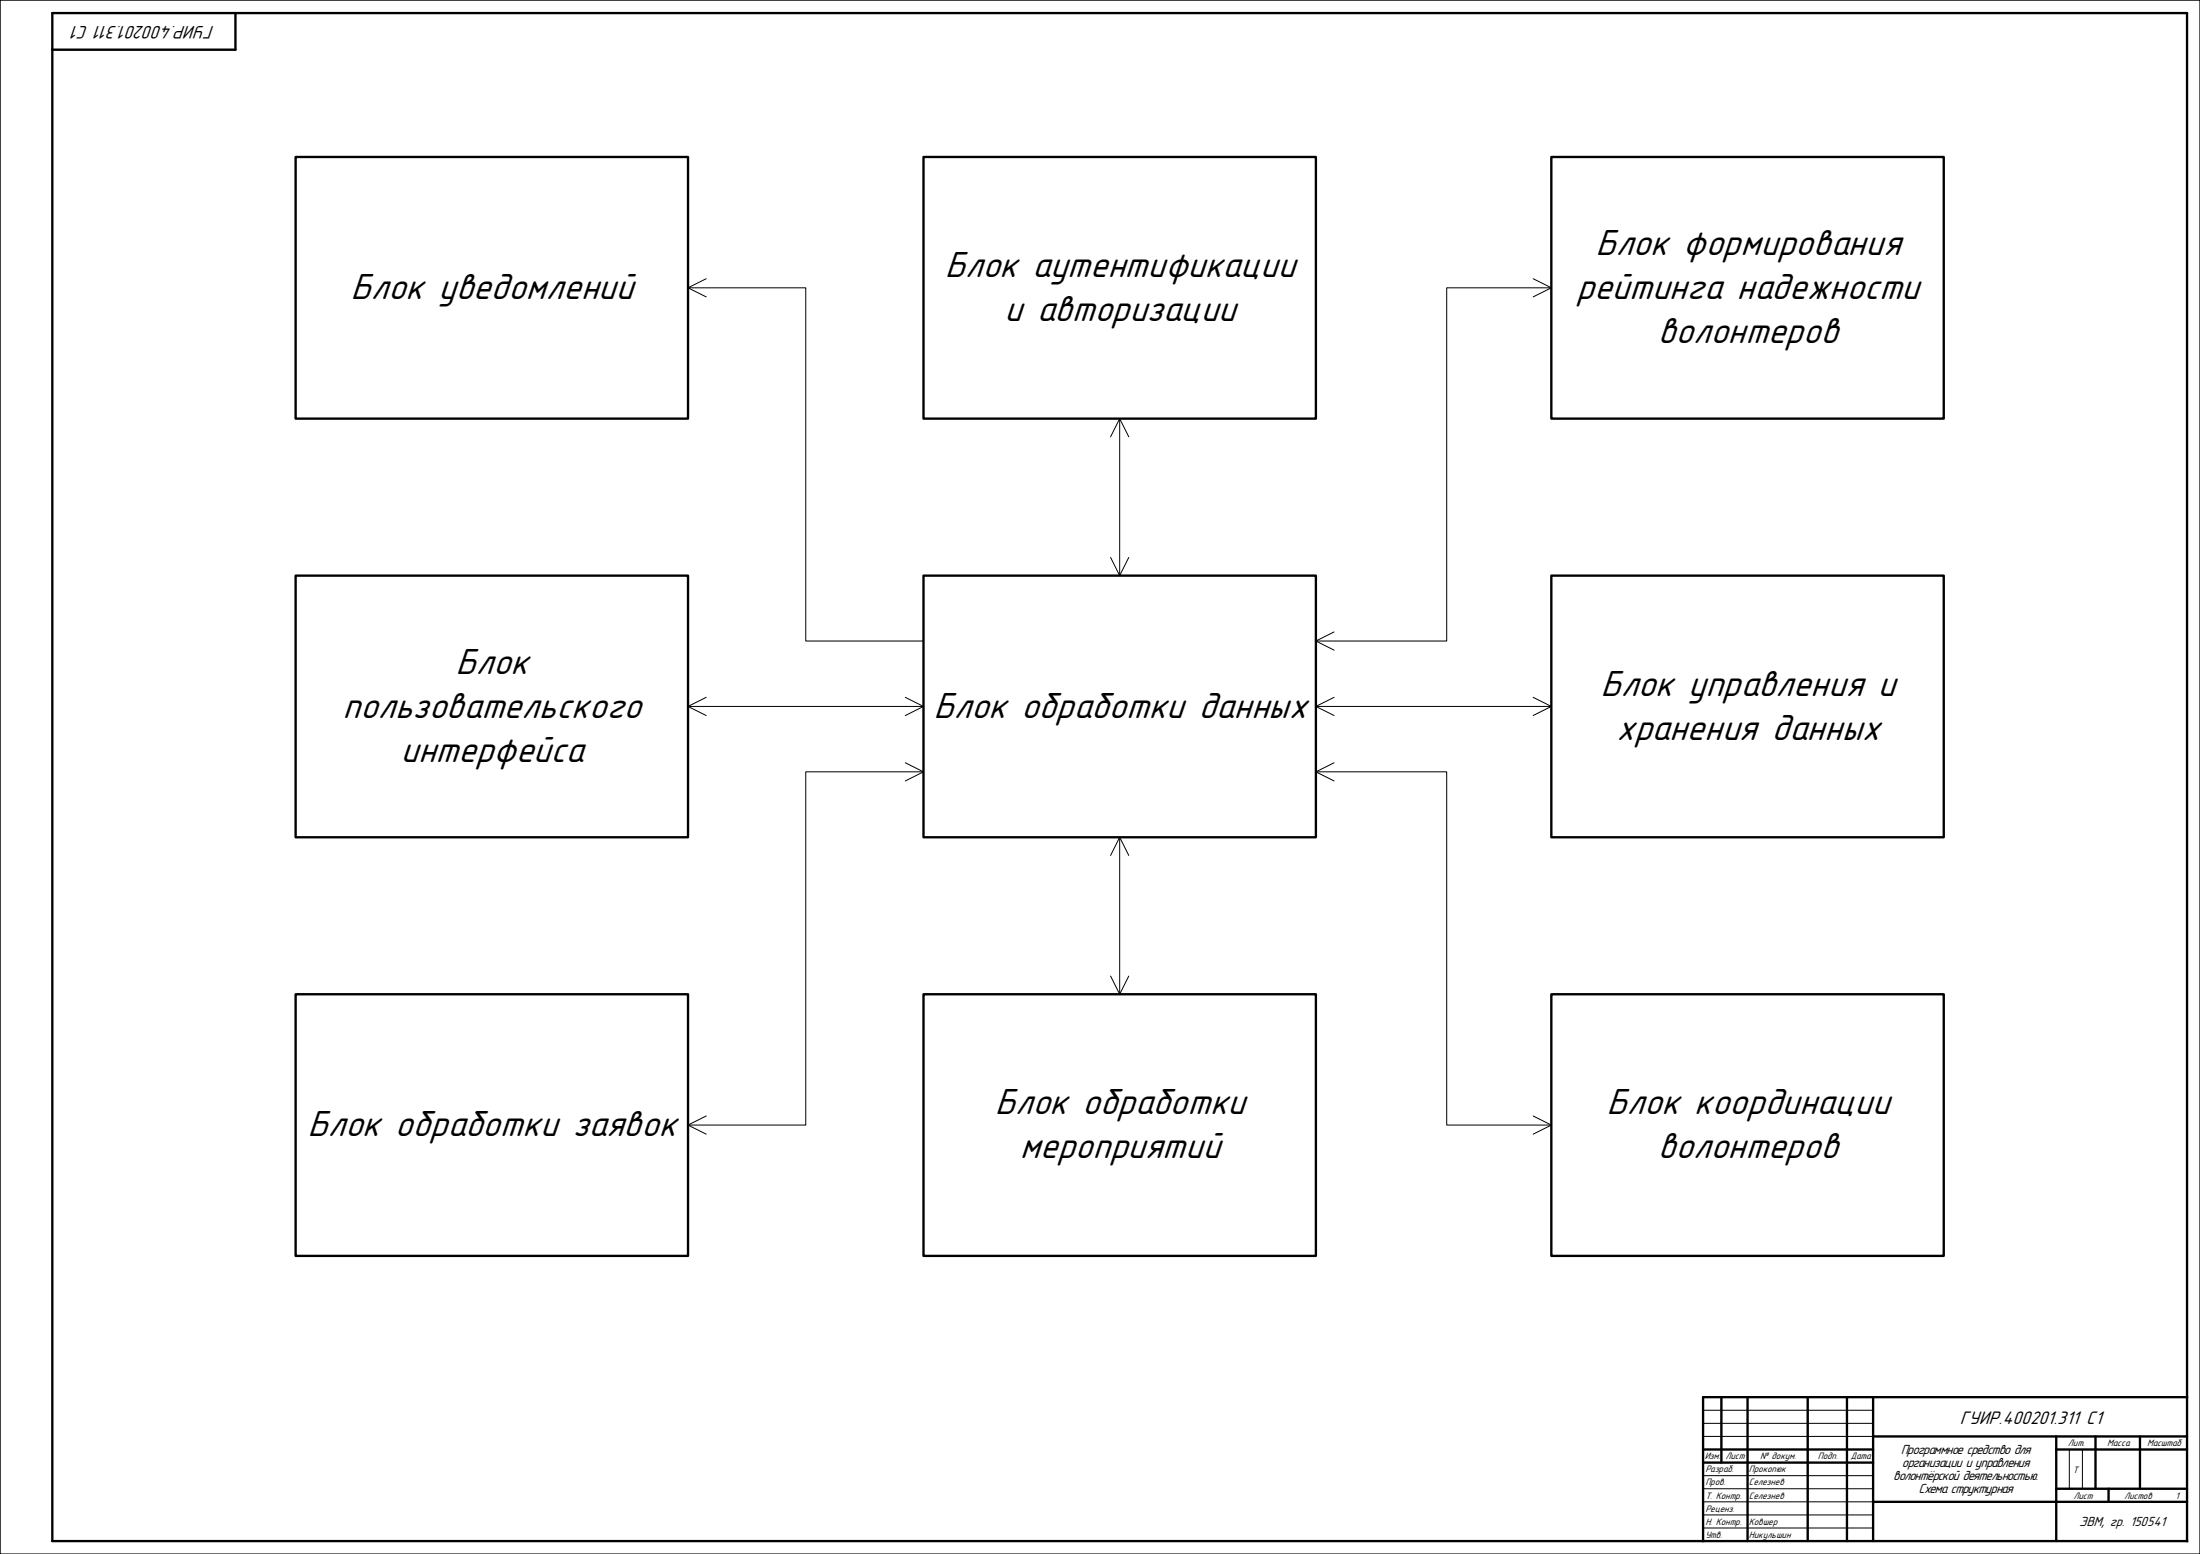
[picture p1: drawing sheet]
<svg xmlns="http://www.w3.org/2000/svg" width="841mm" height="594mm" viewBox="0 0 841 594" stroke-linecap="round" stroke-linejoin="round" font-family="sans-serif">
<path d="M0 0h841v594v-594h-841v594zM651 539h65M651 544h65M651 549h65M791 554v15M796 554v15M651 564h65M651 569h65M651 574h65M651 579h65M651 584h65" fill="none" stroke="#000" stroke-width=".38"/>
<g fill="none" stroke="#000" stroke-width=".9">
<path d="M20 5h816v584h-816zM90 5v14h-70M658 534v25M668 534v55M691 534v55M706 534v55M716 534v55M836 534h-185v55M651 559h65M651 554h65M716 549h120M786 549v40"/>
<path d="M786 554h50M801 549v20M818 549v20M716 574h120M786 569h50M806 569v5"/>
</g>
<path d="M113 60h150v100h-150z" fill-rule="evenodd" fill="#fff"/>
<path d="M113 60h150v100h-150z" fill="none" stroke="#000" stroke-width=".9"/>
<path d="M353 60h150v100h-150z" fill-rule="evenodd" fill="#fff"/>
<path d="M353 60h150v100h-150z" fill="none" stroke="#000" stroke-width=".9"/>
<path d="M593 60h150v100h-150z" fill-rule="evenodd" fill="#fff"/>
<path d="M593 60h150v100h-150z" fill="none" stroke="#000" stroke-width=".9"/>
<path d="M113 220h150v100h-150z" fill-rule="evenodd" fill="#fff"/>
<path d="M113 220h150v100h-150z" fill="none" stroke="#000" stroke-width=".9"/>
<path d="M353 220h150v100h-150z" fill-rule="evenodd" fill="#fff"/>
<path d="M353 220h150v100h-150z" fill="none" stroke="#000" stroke-width=".9"/>
<path d="M593 220h150v100h-150z" fill-rule="evenodd" fill="#fff"/>
<path d="M593 220h150v100h-150z" fill="none" stroke="#000" stroke-width=".9"/>
<path d="M113 380h150v100h-150z" fill-rule="evenodd" fill="#fff"/>
<path d="M113 380h150v100h-150z" fill="none" stroke="#000" stroke-width=".9"/>
<path d="M353 380h150v100h-150z" fill-rule="evenodd" fill="#fff"/>
<path d="M353 380h150v100h-150z" fill="none" stroke="#000" stroke-width=".9"/>
<g fill="none" stroke="#000" stroke-width=".38">
<path d="M263 110h45v135h45M269.9 106.5l-6.9 3.5 6.9 3.5M586 106.5l7 3.5-7 3.5M593 110h-40v135h-50M428 160v60M424.5 166.9l3.5-6.9 3.5 6.9M424.5 213l3.5 7 3.5-7M510 241.5l-7 3.5 7 3.5M263 270h90M269.9 266.5l-6.9 3.5 6.9 3.5M346.1 266.5l6.9 3.5-6.9 3.5M503 270h90"/>
<path d="M510 266.5l-7 3.5 7 3.5M586 266.5l7 3.5-7 3.5M346.1 291.5l6.9 3.5-6.9 3.5M353 295h-45v135h-45M424.5 327l3.5-7 3.5 7M428 320v60M424.5 373.1l3.5 6.9 3.5-6.9M269.9 426.5l-6.9 3.5 6.9 3.5"/>
</g>
<path d="M593 380h150v100h-150z" fill-rule="evenodd" fill="#fff"/>
<path d="M593 380h150v100h-150z" fill="none" stroke="#000" stroke-width=".9"/>
<path d="M503 295h50v135h40M510 291.5l-7 3.5 7 3.5M586 426.5l7 3.5-7 3.5" fill="none" stroke="#000" stroke-width=".38"/>
<g font-size="14.7">
<text x="609.8" y="97.4">Блок формирования</text>
<text x="361.1" y="105.8">Блок аутентификации</text>
<text x="134" y="114.2">Блок уведомлений</text>
<text x="602.7" y="114.2">рейтинга надежности</text>
<text x="383.9" y="122.6">и авторизации</text>
<text x="633.7" y="131">волонтеров</text>
<text x="174.2" y="257.5">Блок</text>
<text x="611.7" y="265.9">Блок управления и</text>
<text x="130.9" y="274.3">пользовательского</text>
<text x="356.9" y="274.3">Блок обработки данных</text>
<text x="618" y="282.7">хранения данных</text>
<text x="153.1" y="291.1">интерфейса</text>
<text x="380.3" y="426">Блок обработки</text>
<text x="614.1" y="426">Блок координации</text>
<text x="117.5" y="434.4">Блок обработки заявок</text>
<text x="389.8" y="442.8">мероприятий</text>
<text x="633.7" y="442.8">волонтеров</text>
</g>
<g font-size="7.4">
<text x="82" y="9.9" transform="rotate(-180 82 9.9)">ГУИР.400201.311 С1</text>
<text x="749.2" y="544.1">ГУИР.400201.311 С1</text>
</g>
<g font-size="5.4">
<text x="726.6" y="555.6">Программное средство для</text>
<text x="727" y="560.6">организации и управления</text>
<text x="723.7" y="565.6">волонтёрской деятельностью.</text>
<text x="733.4" y="570.6">Схема структурная</text>
<text x="794.8" y="583.2">ЭВМ, гр. 150541</text>
</g>
<g font-size="3.8">
<text x="651.6" y="557.8">Изм.</text>
<text x="659.6" y="557.8">Лист</text>
<text x="672.9" y="557.8">№ докум.</text>
<text x="694.8" y="557.8">Подп.</text>
<text x="707.4" y="557.8">Дата</text>
<text x="790.5" y="552.7">Лит.</text>
<text x="805.5" y="552.7">Масса</text>
<text x="820.8" y="552.7">Масштаб</text>
<text x="651.9" y="562.8">Разраб.</text>
<text x="668.5" y="562.8">Прокопюк</text>
<text x="792.4" y="563.1">Т</text>
<text x="651.9" y="567.8">Пров.</text>
<text x="668.5" y="567.8">Селезнев</text>
<text x="651.9" y="572.8">Т. Контр.</text>
<text x="668.5" y="572.8">Селезнев</text>
<text x="792.6" y="572.8">Лист</text>
<text x="811.9" y="572.8">Листов</text>
<text x="831.6" y="572.8">1</text>
<text x="651.9" y="577.8">Реценз.</text>
<text x="651.9" y="582.8">Н. Контр.</text>
<text x="651.9" y="587.8">Утв.</text>
<text x="668.5" y="582.8">Ковшер</text>
<text x="668.5" y="587.8">Никульшин</text>
</g>
</svg>
